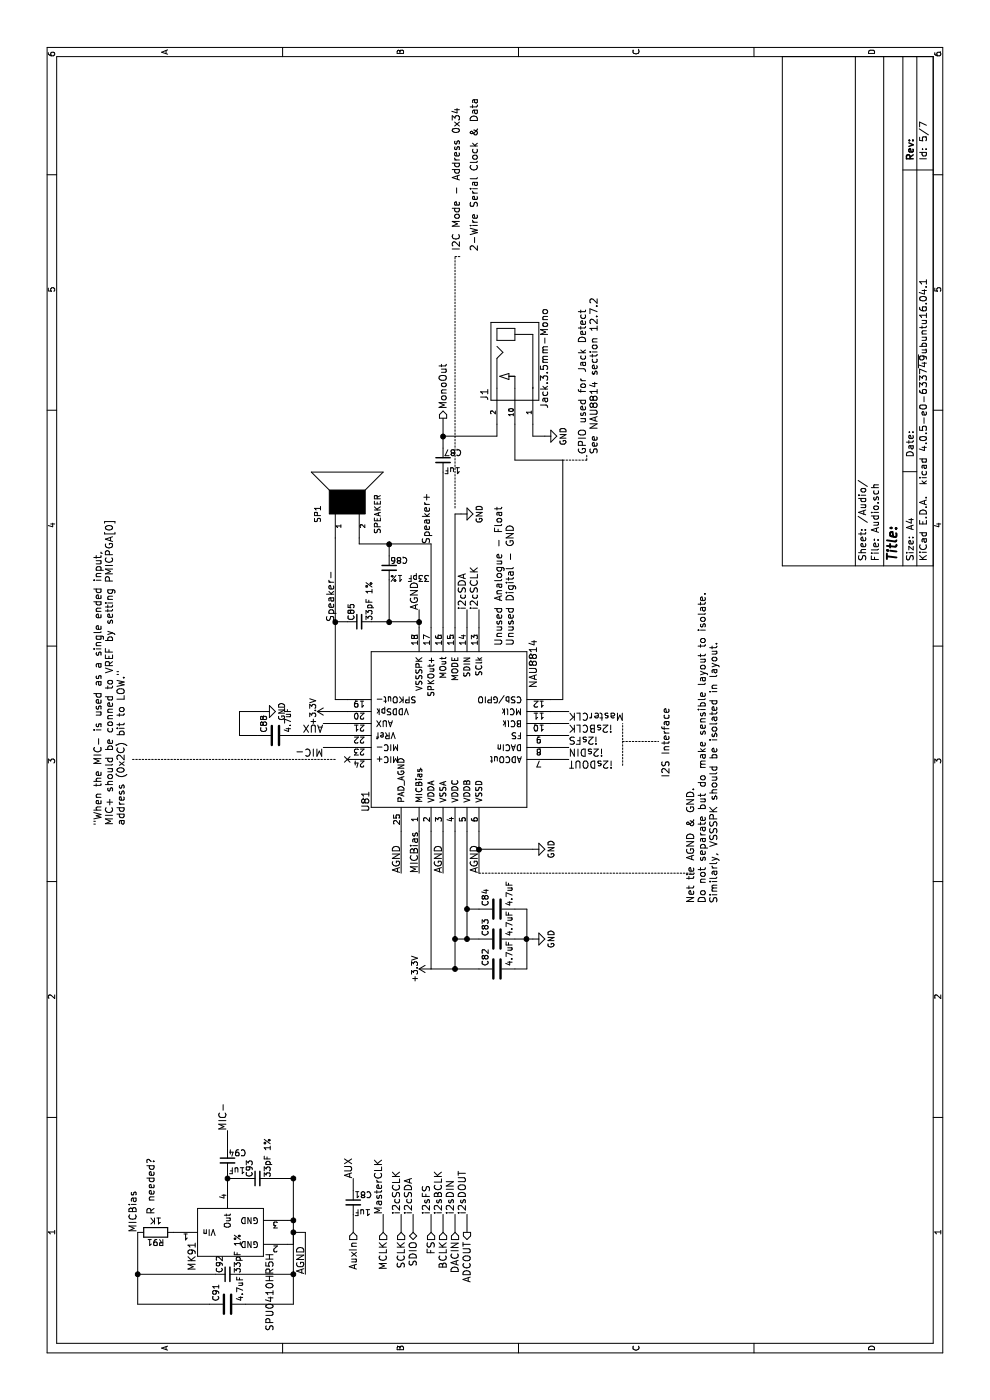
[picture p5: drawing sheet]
EESchema Schematic File Version 2
LIBS:power
LIBS:device
LIBS:transistors
LIBS:conn
LIBS:linear
LIBS:regul
LIBS:74xx
LIBS:cmos4000
LIBS:adc-dac
LIBS:memory
LIBS:xilinx
LIBS:microcontrollers
LIBS:dsp
LIBS:microchip
LIBS:analog_switches
LIBS:motorola
LIBS:texas
LIBS:intel
LIBS:audio
LIBS:interface
LIBS:digital-audio
LIBS:philips
LIBS:display
LIBS:cypress
LIBS:siliconi
LIBS:opto
LIBS:atmel
LIBS:contrib
LIBS:valves
LIBS:freetronics_schematic
LIBS:ESP32-footprints-Shem-Lib
LIBS:cn3063
LIBS:cp2102
LIBS:ltc3426
LIBS:adxl345
LIBS:bme280
LIBS:lxdc2xq
LIBS:qdtech-3.2-tft
LIBS:nau8814
LIBS:spu0410hr5h
LIBS:ili9341.touchlcd.red
LIBS:NCP5501
LIBS:Jack.3.5mm-CUI-MJ3523
LIBS:alligator.x39
LIBS:IoTuz-cache
EELAYER 25 0
EELAYER END
$Descr A4 11693 8268
encoding utf-8
Sheet 5 7
Title ""
Date ""
Rev ""
Comp ""
Comment1 ""
Comment2 ""
Comment3 ""
Comment4 ""
$EndDescr
Text Notes 6300 4300 0    60   ~ 0
Unused Analogue - Float\nUnused Digital - GND
$Comp
L SPEAKER SP1
U 1 1
P 7500 2900
F 0 "SP1" H 7400 3150 50  0000 C CNN
F 1 "SPEAKER" H 7400 2650 50  0000 C CNN
F 2 "libs:CVS-1508.Speaker.PCPins" H 7500 2900 50  0001 C CNN
F 3 "" H 7500 2900 50  0000 C CNN
F 4 "102-2498-ND" H 7500 2900 60  0001 C CNN "Digikey PN"
F 5 "http://www.digikey.com.au/product-detail/en/cui-inc/CVS-1508/102-2498-ND/2791828" H 7500 2900 60  0001 C CNN "Link"
F 6 "CVS-1508" H 7500 2900 60  0001 C CNN "Manufacturer PN"
F 7 "3.3600" H 7500 2900 60  0001 C CNN "Unit Cost"
	1    7500 2900
	1    0    0    -1  
$EndComp
Text Notes 4800 1050 0    60   ~ 0
"When the MIC- is used as a single ended input, \nMIC+ should be conned to VREF by setting PMICPGA[0] \naddress (0x2C) bit to LOW."
$Comp
L SPU0410HR5H MK91
U 1 1
P 1400 1900
F 0 "MK91" H 1200 2200 60  0000 C CNN
F 1 "SPU0410HR5H" H 900 1550 60  0000 C CNN
F 2 "libs:MEMSMicrophone-SMT-SPU0410HR5H‐PB" H 1400 1900 60  0001 C CNN
F 3 "" H 1400 1900 60  0001 C CNN
F 4 "423-1138-1-ND" H 1400 1900 60  0001 C CNN "Digikey PN"
F 5 "http://www.digikey.com.au/product-detail/en/knowles/SPU0410HR5H-PB/423-1138-1-ND/2420982" H 1400 1900 60  0001 C CNN "Link"
F 6 "SPU0410HR5H-PB" H 1400 1900 60  0001 C CNN "Manufacturer PN"
F 7 "0.92000" H 1400 1900 60  0001 C CNN "Unit Cost"
	1    1400 1900
	1    0    0    -1  
$EndComp
NoConn ~ 5350 2900
$Comp
L C_Small C94
U 1 1
P 2000 1900
F 0 "C94" H 2010 1970 50  0000 L CNN
F 1 "1uF" H 2010 1820 50  0000 L CNN
F 2 "Capacitors_SMD:C_0603_HandSoldering" H 2000 1900 50  0001 C CNN
F 3 "" H 2000 1900 50  0000 C CNN
F 4 "490-1536-1-ND" H 2000 1900 60  0001 C CNN "Digikey PN"
F 5 "http://www.digikey.com.au/product-detail/en/murata-electronics-north-america/GRM188R61C105KA93D/490-1536-1-ND/587769" H 2000 1900 60  0001 C CNN "Link"
F 6 "GRM188R61C105KA93D" H 2000 1900 60  0001 C CNN "Manufacturer PN"
F 7 "0.1" H 2000 1900 60  0001 C CNN "Unit Cost"
	1    2000 1900
	0    1    1    0   
$EndComp
Text Label 4400 3500 0    60   ~ 0
MICBias
Wire Wire Line
	4750 3500 4400 3500
Text Label 1400 1150 0    60   ~ 0
MICBias
Wire Wire Line
	5450 2700 5450 2900
Text Label 4400 3350 0    60   ~ 0
AGND
Wire Wire Line
	4400 3350 4750 3350
Text Label 4400 3700 0    60   ~ 0
AGND
Wire Wire Line
	4400 3700 4750 3700
Text Label 1050 2550 0    60   ~ 0
AGND
Wire Wire Line
	1050 2550 1400 2550
Wire Wire Line
	1300 2400 1300 2450
Wire Wire Line
	1300 2450 1850 2450
Wire Wire Line
	1400 2550 1400 2450
Wire Wire Line
	1500 2450 1500 2400
Connection ~ 1400 2450
$Comp
L +3.3V #PWR059
U 1 1
P 5750 2750
F 0 "#PWR059" H 5750 2600 50  0001 C CNN
F 1 "+3.3V" H 5750 2890 50  0000 C CNN
F 2 "" H 5750 2750 50  0000 C CNN
F 3 "" H 5750 2750 50  0000 C CNN
	1    5750 2750
	1    0    0    -1  
$EndComp
Wire Wire Line
	5750 2750 5750 2900
Text Label 5450 2700 1    60   ~ 0
MIC-
Text Label 2250 1900 0    60   ~ 0
MIC-
Text Label 6600 3500 0    60   ~ 0
AGND
Wire Wire Line
	6450 3500 6600 3500
$Comp
L C C88
U 1 1
P 5550 2300
F 0 "C88" H 5575 2400 50  0000 L CNN
F 1 "4.7uF" H 5575 2200 50  0000 L CNN
F 2 "Capacitors_SMD:C_0603_HandSoldering" H 5588 2150 50  0001 C CNN
F 3 "" H 5550 2300 50  0000 C CNN
F 4 "1276-2087-1-ND" H 3600 4150 60  0001 C CNN "Digikey PN"
F 5 "http://www.digikey.com.au/product-detail/en/samsung-electro-mechanics-america-inc/CL10B475KQ8NQNC/1276-2087-1-ND/3890173" H 3600 4150 60  0001 C CNN "Link"
F 6 "CL10B475KQ8NQNC" H 3600 4150 60  0001 C CNN "Manufacturer PN"
F 7 "0.01" H 3600 4150 60  0001 C CNN "Unit Cost"
	1    5550 2300
	1    0    0    -1  
$EndComp
$Comp
L C C82
U 1 1
P 3600 4150
F 0 "C82" H 3625 4250 50  0000 L CNN
F 1 "4.7uF" H 3625 4050 50  0000 L CNN
F 2 "Capacitors_SMD:C_0603_HandSoldering" H 3638 4000 50  0001 C CNN
F 3 "" H 3600 4150 50  0000 C CNN
F 4 "1276-2087-1-ND" H 3600 4150 60  0001 C CNN "Digikey PN"
F 5 "http://www.digikey.com.au/product-detail/en/samsung-electro-mechanics-america-inc/CL10B475KQ8NQNC/1276-2087-1-ND/3890173" H 3600 4150 60  0001 C CNN "Link"
F 6 "CL10B475KQ8NQNC" H 3600 4150 60  0001 C CNN "Manufacturer PN"
F 7 "0.01" H 3600 4150 60  0001 C CNN "Unit Cost"
	1    3600 4150
	1    0    0    -1  
$EndComp
Wire Wire Line
	1800 1900 1900 1900
Wire Wire Line
	2100 1900 2250 1900
$Comp
L GND #PWR060
U 1 1
P 5750 2200
F 0 "#PWR060" H 5750 1950 50  0001 C CNN
F 1 "GND" H 5750 2050 50  0000 C CNN
F 2 "" H 5750 2200 50  0000 C CNN
F 3 "" H 5750 2200 50  0000 C CNN
	1    5750 2200
	1    0    0    -1  
$EndComp
Wire Wire Line
	5550 2150 5550 2000
Wire Wire Line
	5550 2000 5750 2000
Wire Wire Line
	5750 2000 5750 2200
Wire Wire Line
	5550 2450 5550 2900
$Comp
L C C91
U 1 1
P 800 1900
F 0 "C91" H 825 2000 50  0000 L CNN
F 1 "4.7uF" H 825 1800 50  0000 L CNN
F 2 "Capacitors_SMD:C_0603_HandSoldering" H 838 1750 50  0001 C CNN
F 3 "" H 800 1900 50  0000 C CNN
F 4 "1276-2087-1-ND" H 3600 4150 60  0001 C CNN "Digikey PN"
F 5 "http://www.digikey.com.au/product-detail/en/samsung-electro-mechanics-america-inc/CL10B475KQ8NQNC/1276-2087-1-ND/3890173" H 3600 4150 60  0001 C CNN "Link"
F 6 "CL10B475KQ8NQNC" H 3600 4150 60  0001 C CNN "Manufacturer PN"
F 7 "0.01" H 3600 4150 60  0001 C CNN "Unit Cost"
	1    800  1900
	1    0    0    -1  
$EndComp
Wire Wire Line
	800  1150 1400 1150
Wire Wire Line
	800  1150 800  1750
Wire Wire Line
	1400 2450 800  2450
Wire Wire Line
	800  2450 800  2050
$Comp
L GND #PWR061
U 1 1
P 7400 3850
F 0 "#PWR061" H 7400 3600 50  0001 C CNN
F 1 "GND" H 7400 3700 50  0000 C CNN
F 2 "" H 7400 3850 50  0000 C CNN
F 3 "" H 7400 3850 50  0000 C CNN
	1    7400 3850
	1    0    0    -1  
$EndComp
Wire Wire Line
	6450 3800 7400 3800
Text Notes 9600 3850 0    60   ~ 0
I2C Mode - Address 0x34
Wire Wire Line
	5850 2800 7200 2800
Wire Wire Line
	5850 2800 5850 2900
Wire Wire Line
	7200 3000 7150 3000
Wire Wire Line
	7150 3000 7150 3600
Wire Wire Line
	7150 3600 6450 3600
$Comp
L GND #PWR062
U 1 1
P 4600 4450
F 0 "#PWR062" H 4600 4200 50  0001 C CNN
F 1 "GND" H 4600 4300 50  0000 C CNN
F 2 "" H 4600 4450 50  0000 C CNN
F 3 "" H 4600 4450 50  0000 C CNN
	1    4600 4450
	1    0    0    -1  
$EndComp
Wire Wire Line
	4400 4000 4750 4000
Wire Wire Line
	4600 4000 4600 4450
Wire Notes Line
	5350 2800 5350 1100
Text Label 4400 4000 0    60   ~ 0
AGND
Connection ~ 4600 4000
Wire Notes Line
	4400 4000 4400 5800
Text Notes 4150 6000 0    60   ~ 0
Net tie AGND & GND. \nDo not separate but do make sensible layout to isolate.\nSimilarly, VSSSPK should be isolated in layout.
Wire Wire Line
	3850 3900 4750 3900
Wire Wire Line
	4100 3900 4100 4000
Wire Wire Line
	3600 3800 4750 3800
Wire Wire Line
	3850 3800 3850 4000
Wire Wire Line
	4750 3600 3600 3600
Wire Wire Line
	3600 3600 3600 4000
Connection ~ 3850 3900
Connection ~ 4100 3900
Connection ~ 3600 3800
Connection ~ 3850 3800
$Comp
L +3.3V #PWR063
U 1 1
P 3600 3600
F 0 "#PWR063" H 3600 3450 50  0001 C CNN
F 1 "+3.3V" H 3600 3740 50  0000 C CNN
F 2 "" H 3600 3600 50  0000 C CNN
F 3 "" H 3600 3600 50  0000 C CNN
	1    3600 3600
	1    0    0    -1  
$EndComp
$Comp
L GND #PWR064
U 1 1
P 3850 4450
F 0 "#PWR064" H 3850 4200 50  0001 C CNN
F 1 "GND" H 3850 4300 50  0000 C CNN
F 2 "" H 3850 4450 50  0000 C CNN
F 3 "" H 3850 4450 50  0000 C CNN
	1    3850 4450
	1    0    0    -1  
$EndComp
Wire Wire Line
	3850 4300 3850 4450
Wire Wire Line
	3600 4400 4100 4400
Wire Wire Line
	4100 4400 4100 4300
Connection ~ 3850 4400
Wire Wire Line
	3600 4300 3600 4400
$Comp
L GND #PWR065
U 1 1
P 8050 4550
F 0 "#PWR065" H 8050 4300 50  0001 C CNN
F 1 "GND" H 8050 4400 50  0000 C CNN
F 2 "" H 8050 4550 50  0000 C CNN
F 3 "" H 8050 4550 50  0000 C CNN
	1    8050 4550
	1    0    0    -1  
$EndComp
Wire Wire Line
	5850 4700 5850 4600
Text Notes 9550 4000 0    60   ~ 0
 2-Wire Serial Clock & Data
Wire Notes Line
	5300 5200 5650 5200
Text HLabel 1400 3200 0    60   Input ~ 0
MCLK
Text HLabel 1400 3350 0    60   Input ~ 0
SCLK
Text HLabel 1400 3450 0    60   BiDi ~ 0
SDIO
Text HLabel 1400 3600 0    60   Input ~ 0
FS
Text HLabel 1400 3700 0    60   Input ~ 0
BCLK
Text HLabel 1400 3800 0    60   Input ~ 0
DACIN
Text HLabel 1400 3900 0    60   Output ~ 0
ADCOUT
Text Label 1550 3350 0    60   ~ 0
i2cSCLK
Text Label 1550 3450 0    60   ~ 0
i2cSDA
Text Label 1550 3600 0    60   ~ 0
i2sFS
Text Label 1550 3700 0    60   ~ 0
i2sBCLK
Text Label 1550 3800 0    60   ~ 0
i2sDIN
Text Label 1550 3900 0    60   ~ 0
i2sDOUT
Text Label 1550 3200 0    60   ~ 0
MasterCLK
Text Label 5750 4750 3    60   ~ 0
MasterCLK
Text Label 5550 4750 3    60   ~ 0
i2sFS
Text Label 5650 4750 3    60   ~ 0
i2sBCLK
Text Label 5450 4750 3    60   ~ 0
i2sDIN
Text Label 5350 4750 3    60   ~ 0
i2sDOUT
Text Notes 5200 5600 0    60   ~ 0
I2S Interface
Wire Notes Line
	5500 5200 5500 5500
Wire Wire Line
	5350 4600 5350 4750
Wire Wire Line
	5450 4600 5450 4750
Wire Wire Line
	5550 4600 5550 4750
Wire Wire Line
	5650 4600 5650 4750
Wire Wire Line
	5750 4600 5750 4750
Text Label 6600 4000 0    60   ~ 0
i2cSCLK
Text Label 6600 3900 0    60   ~ 0
i2cSDA
Wire Wire Line
	7400 3800 7400 3850
Wire Notes Line
	7450 3800 9550 3800
Wire Notes Line
	9550 3800 9550 3850
Wire Wire Line
	6450 3900 6600 3900
Wire Wire Line
	6450 4000 6600 4000
Wire Wire Line
	1400 3200 1550 3200
Wire Wire Line
	1400 3350 1550 3350
Wire Wire Line
	1400 3450 1550 3450
Wire Wire Line
	1400 3600 1550 3600
Wire Wire Line
	1400 3700 1550 3700
Wire Wire Line
	1400 3800 1550 3800
Wire Wire Line
	1400 3900 1550 3900
$Comp
L C_Small C85
U 1 1
P 6500 3000
F 0 "C85" H 6510 3070 50  0000 L CNN
F 1 "33pF 1%" H 6510 2920 50  0000 L CNN
F 2 "Capacitors_SMD:C_0603_HandSoldering" H 6500 3000 50  0001 C CNN
F 3 "" H 6500 3000 50  0000 C CNN
F 4 "1276-2262-1-ND" H 6500 3000 60  0001 C CNN "Digikey PN"
F 5 "http://www.digikey.com.au/product-detail/en/samsung-electro-mechanics-america-inc/CL10C330FB8NNNC/1276-2262-1-ND/3890348" H 6500 3000 60  0001 C CNN "Link"
F 6 "CL10C330FB8NNNC" H 6500 3000 60  0001 C CNN "Manufacturer PN"
F 7 "0.14" H 6500 3000 60  0001 C CNN "Unit Cost"
	1    6500 3000
	1    0    0    -1  
$EndComp
Wire Wire Line
	6500 2800 6500 2900
Connection ~ 6500 2800
Wire Wire Line
	7150 3250 7050 3250
Connection ~ 7150 3250
Wire Wire Line
	6850 3250 6500 3250
Wire Wire Line
	6500 3100 6500 3500
Connection ~ 6500 3500
Connection ~ 6500 3250
$Comp
L R R91
U 1 1
P 1400 1300
F 0 "R91" V 1480 1300 50  0000 C CNN
F 1 "1K" V 1300 1300 50  0000 C CNN
F 2 "Resistors_SMD:R_0603_HandSoldering" V 1330 1300 50  0001 C CNN
F 3 "" H 1400 1300 50  0000 C CNN
F 4 "311-1.0KGRCT-ND" V 1400 1300 60  0001 C CNN "Digikey PN"
F 5 "http://www.digikey.com.au/product-detail/en/yageo/RC0603JR-071KL/311-1.0KGRCT-ND/729624" V 1400 1300 60  0001 C CNN "Link"
F 6 "RC0603JR-071KL" V 1400 1300 60  0001 C CNN "Manufacturer PN"
F 7 "0.10" V 1400 1300 60  0001 C CNN "Unit Cost"
	1    1400 1300
	-1   0    0    1   
$EndComp
Wire Wire Line
	1050 1150 1050 1800
Connection ~ 1050 1150
Wire Wire Line
	1050 2000 1050 2450
Connection ~ 1050 2450
Connection ~ 1500 2450
$Comp
L C_Small C86
U 1 1
P 6950 3250
F 0 "C86" H 6960 3320 50  0000 L CNN
F 1 "33pF 1%" H 6960 3170 50  0000 L CNN
F 2 "Capacitors_SMD:C_0603_HandSoldering" H 6950 3250 50  0001 C CNN
F 3 "" H 6950 3250 50  0000 C CNN
F 4 "1276-2262-1-ND" H 6950 3250 60  0001 C CNN "Digikey PN"
F 5 "http://www.digikey.com.au/product-detail/en/samsung-electro-mechanics-america-inc/CL10C330FB8NNNC/1276-2262-1-ND/3890348" H 6950 3250 60  0001 C CNN "Link"
F 6 "CL10C330FB8NNNC" H 6950 3250 60  0001 C CNN "Manufacturer PN"
F 7 "0.14" H 6950 3250 60  0001 C CNN "Unit Cost"
	1    6950 3250
	0    1    1    0   
$EndComp
$Comp
L C_Small C92
U 1 1
P 1050 1900
F 0 "C92" H 1060 1970 50  0000 L CNN
F 1 "33pF 1%" H 1060 1820 50  0000 L CNN
F 2 "Capacitors_SMD:C_0603_HandSoldering" H 1050 1900 50  0001 C CNN
F 3 "" H 1050 1900 50  0000 C CNN
F 4 "1276-2262-1-ND" H 1050 1900 60  0001 C CNN "Digikey PN"
F 5 "http://www.digikey.com.au/product-detail/en/samsung-electro-mechanics-america-inc/CL10C330FB8NNNC/1276-2262-1-ND/3890348" H 1050 1900 60  0001 C CNN "Link"
F 6 "CL10C330FB8NNNC" H 1050 1900 60  0001 C CNN "Manufacturer PN"
F 7 "0.14" H 1050 1900 60  0001 C CNN "Unit Cost"
	1    1050 1900
	1    0    0    -1  
$EndComp
$Comp
L C_Small C93
U 1 1
P 1850 2150
F 0 "C93" H 1860 2220 50  0000 L CNN
F 1 "33pF 1%" H 1860 2070 50  0000 L CNN
F 2 "Capacitors_SMD:C_0603_HandSoldering" H 1850 2150 50  0001 C CNN
F 3 "" H 1850 2150 50  0000 C CNN
F 4 "1276-2262-1-ND" H 1850 2150 60  0001 C CNN "Digikey PN"
F 5 "http://www.digikey.com.au/product-detail/en/samsung-electro-mechanics-america-inc/CL10C330FB8NNNC/1276-2262-1-ND/3890348" H 1850 2150 60  0001 C CNN "Link"
F 6 "CL10C330FB8NNNC" H 1850 2150 60  0001 C CNN "Manufacturer PN"
F 7 "0.14" H 1850 2150 60  0001 C CNN "Unit Cost"
	1    1850 2150
	1    0    0    -1  
$EndComp
$Comp
L C_Small C87
U 1 1
P 7850 3700
F 0 "C87" H 7860 3770 50  0000 L CNN
F 1 "1uF" H 7860 3620 50  0000 L CNN
F 2 "Capacitors_SMD:C_0603_HandSoldering" H 7850 3700 50  0001 C CNN
F 3 "" H 7850 3700 50  0000 C CNN
F 4 "490-1536-1-ND" H 7850 3700 60  0001 C CNN "Digikey PN"
F 5 "http://www.digikey.com.au/product-detail/en/murata-electronics-north-america/GRM188R61C105KA93D/490-1536-1-ND/587769" H 7850 3700 60  0001 C CNN "Link"
F 6 "GRM188R61C105KA93D" H 7850 3700 60  0001 C CNN "Manufacturer PN"
F 7 "0.1" H 7850 3700 60  0001 C CNN "Unit Cost"
	1    7850 3700
	0    1    1    0   
$EndComp
Wire Wire Line
	6450 3700 7750 3700
Wire Wire Line
	7950 3700 8200 3700
$Comp
L Jack.3.5mm-Mono J1
U 1 1
P 8650 4300
F 0 "J1" H 8900 4050 60  0000 C CNN
F 1 "Jack.3.5mm-Mono" H 8600 4550 60  0000 C CNN
F 2 "libs:3.5mmMonoTSJack.MJ-3523-SMT.Switch" H 8650 4350 60  0001 C CNN
F 3 "" H 8650 4350 60  0001 C CNN
F 4 "CP-3523MJCT-ND" H 8650 4300 60  0001 C CNN "Digikey PN"
F 5 "http://www.digikey.com.au/product-detail/en/cui-inc/MJ-3523-SMT-TR/CP-3523MJCT-ND/669691" H 8650 4300 60  0001 C CNN "Link"
F 6 "MJ-3523-SMT-TR" H 8650 4300 60  0001 C CNN "Manufacturer PN"
F 7 "1.34" H 8650 4300 60  0001 C CNN "Unit Cost"
	1    8650 4300
	-1   0    0    1   
$EndComp
Wire Wire Line
	5850 4700 7850 4700
Wire Wire Line
	7850 4700 7850 4300
Wire Wire Line
	7850 4300 8150 4300
Wire Wire Line
	8150 4450 8050 4450
Wire Wire Line
	8050 4450 8050 4550
Wire Wire Line
	8050 3700 8050 4150
Wire Wire Line
	8050 4150 8150 4150
Connection ~ 8050 3700
Text Notes 7900 5000 0    60   ~ 0
GPIO used for Jack Detect\nSee NAU8814 section 12.7.2
Wire Notes Line
	7850 4700 7850 4900
Wire Notes Line
	7850 4900 7900 4900
Text Notes 1550 1300 0    60   ~ 0
R needed?
Text HLabel 8200 3700 2    60   Output ~ 0
MonoOut
Text HLabel 1400 2950 0    60   Input ~ 0
AuxIn
$Comp
L NAU8814 U81
U 1 1
P 5600 3750
F 0 "U81" H 5000 4450 60  0000 C CNN
F 1 "NAU8814" H 6150 3050 60  0000 C CNN
F 2 "libs:NAU8814_QFN-24_4x4mm_Pitch0.5mm_EPAD" H 5600 3750 60  0001 C CNN
F 3 "" H 5600 3750 60  0001 C CNN
F 4 "NAU8814YG-ND" H 5600 3750 60  0001 C CNN "Digikey PN"
F 5 "http://www.digikey.com.au/product-detail/en/nuvoton-technology-corporation-of-america/NAU8814YG/NAU8814YG-ND/4271437" H 5600 3750 60  0001 C CNN "Link"
F 6 "NAU8814YG" H 5600 3750 60  0001 C CNN "Manufacturer PN"
F 7 "3.06" H 5600 3750 60  0001 C CNN "Unit Cost"
	1    5600 3750
	1    0    0    -1  
$EndComp
Text Label 5650 2700 1    60   ~ 0
AUX
Wire Wire Line
	5650 2700 5650 2900
Text Label 1850 2950 0    60   ~ 0
AUX
Wire Wire Line
	1550 2950 1400 2950
$Comp
L C_Small C81
U 1 1
P 1650 2950
F 0 "C81" H 1660 3020 50  0000 L CNN
F 1 "1uF" H 1660 2870 50  0000 L CNN
F 2 "Capacitors_SMD:C_0603_HandSoldering" H 1650 2950 50  0001 C CNN
F 3 "" H 1650 2950 50  0000 C CNN
F 4 "490-1536-1-ND" H 1650 2950 60  0001 C CNN "Digikey PN"
F 5 "http://www.digikey.com.au/product-detail/en/murata-electronics-north-america/GRM188R61C105KA93D/490-1536-1-ND/587769" H 1650 2950 60  0001 C CNN "Link"
F 6 "GRM188R61C105KA93D" H 1650 2950 60  0001 C CNN "Manufacturer PN"
F 7 "0.1" H 1650 2950 60  0001 C CNN "Unit Cost"
	1    1650 2950
	0    1    1    0   
$EndComp
Wire Wire Line
	1750 2950 1850 2950
Wire Wire Line
	1850 2050 1850 1900
Connection ~ 1850 1900
Wire Wire Line
	1850 2450 1850 2250
Connection ~ 1850 2450
$Comp
L C C84
U 1 1
P 4100 4150
F 0 "C84" H 4125 4250 50  0000 L CNN
F 1 "4.7uF" H 4125 4050 50  0000 L CNN
F 2 "Capacitors_SMD:C_0603_HandSoldering" H 4138 4000 50  0001 C CNN
F 3 "" H 4100 4150 50  0000 C CNN
F 4 "1276-2087-1-ND" H 4100 4150 60  0001 C CNN "Digikey PN"
F 5 "http://www.digikey.com.au/product-detail/en/samsung-electro-mechanics-america-inc/CL10B475KQ8NQNC/1276-2087-1-ND/3890173" H 4100 4150 60  0001 C CNN "Link"
F 6 "CL10B475KQ8NQNC" H 4100 4150 60  0001 C CNN "Manufacturer PN"
F 7 "0.01" H 4100 4150 60  0001 C CNN "Unit Cost"
	1    4100 4150
	1    0    0    -1  
$EndComp
$Comp
L C C83
U 1 1
P 3850 4150
F 0 "C83" H 3875 4250 50  0000 L CNN
F 1 "4.7uF" H 3875 4050 50  0000 L CNN
F 2 "Capacitors_SMD:C_0603_HandSoldering" H 3888 4000 50  0001 C CNN
F 3 "" H 3850 4150 50  0000 C CNN
F 4 "1276-2087-1-ND" H 3850 4150 60  0001 C CNN "Digikey PN"
F 5 "http://www.digikey.com.au/product-detail/en/samsung-electro-mechanics-america-inc/CL10B475KQ8NQNC/1276-2087-1-ND/3890173" H 3850 4150 60  0001 C CNN "Link"
F 6 "CL10B475KQ8NQNC" H 3850 4150 60  0001 C CNN "Manufacturer PN"
F 7 "0.01" H 3850 4150 60  0001 C CNN "Unit Cost"
	1    3850 4150
	1    0    0    -1  
$EndComp
Text Label 6500 2800 0    60   ~ 0
Speaker-
Text Label 7150 3600 0    60   ~ 0
Speaker+
$EndSCHEMATC
